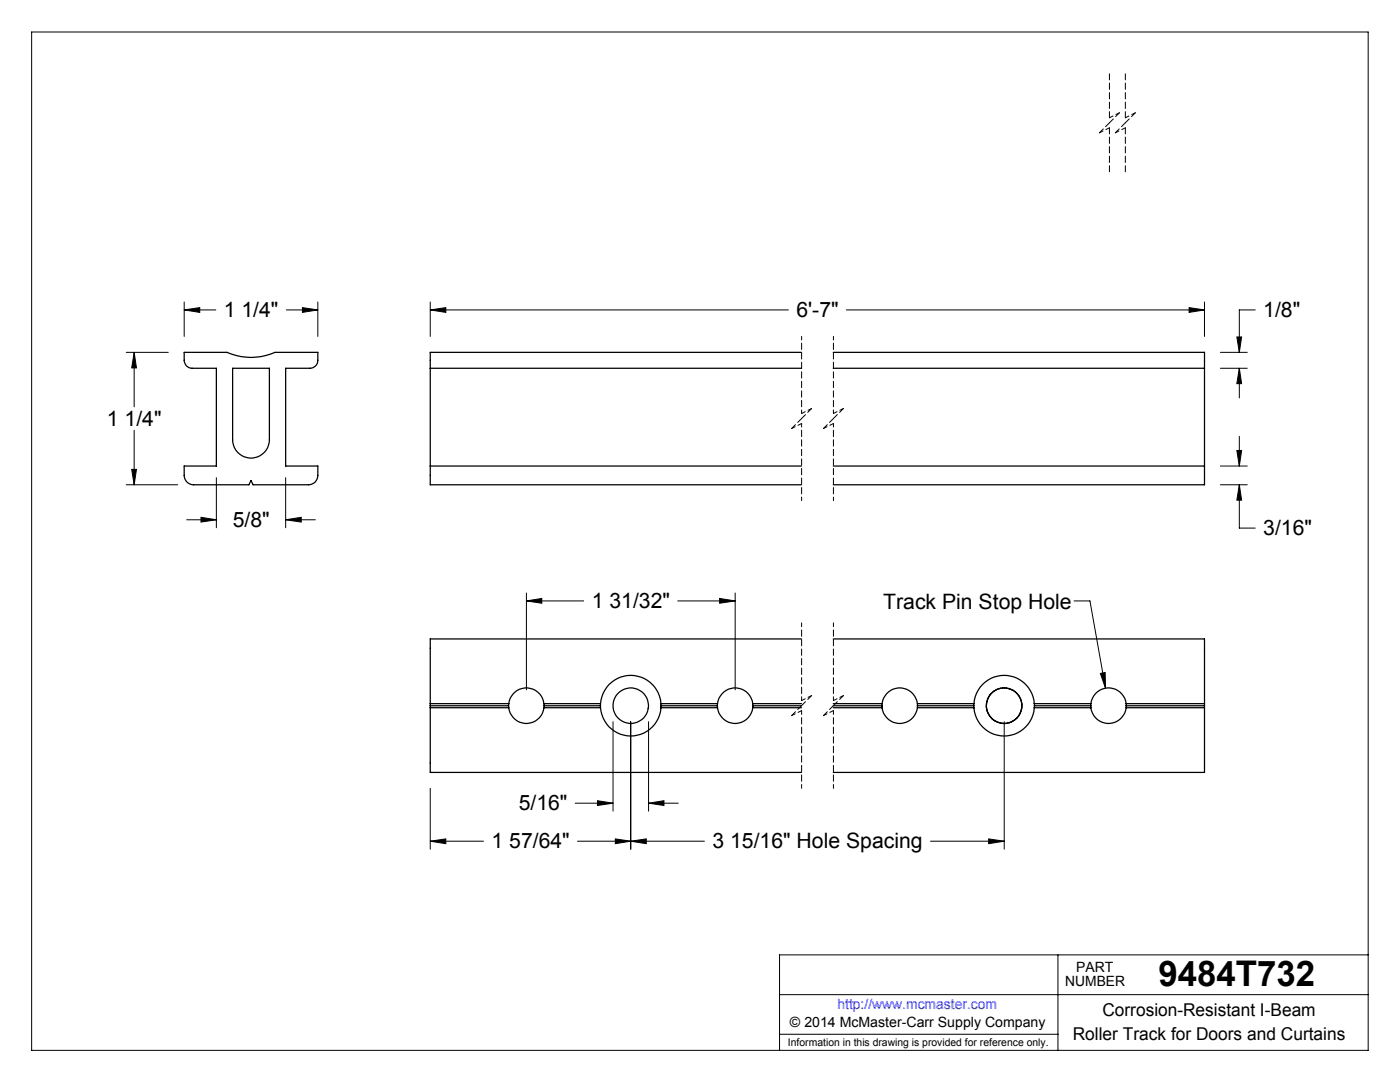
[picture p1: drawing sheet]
<svg xmlns="http://www.w3.org/2000/svg" width="279mm" height="216mm" viewBox="0 0 279 216" stroke-linecap="round" stroke-linejoin="round" font-family="sans-serif">
<g fill="none" stroke="#000" stroke-width=".2">
<path d="M6.3 6.4h266.7v203.2h-266.7zM25.2 70.3h8.4M26.8 70.3l.4 3.1h-.9zM26.8 70.3v10.9M36.8 61.8l3.1-.4v.9zM36.8 60.3v6.8M36.8 61.8h6.3M57.1 61.8h6.3M60.4 61.4l3 .4-3 .5zM63.4 60.3v6.8M85.9 61.8l3.1-.4v.9zM85.9 61.8h71.4"/>
<path d="M85.9 60.3v6.8M168.9 61.8h71.5M237.3 61.4l3.1 .4-3.1 .5zM240.4 60.3v6.8M243.6 70.3h5.3M243.6 73.5h5.3M246.8 67.2h1l-.5 3.1zM247.3 73.5l.5 3.1h-1zM247.3 73.5v5.9M250.5 61.8h-3.2v8.5M25.2 96.7h10.3M26.3 93.7h.9l-.4 3z"/>
<path d="M26.8 85.9v10.8M43.2 95.3v10M57 95.3v10M243.6 96.7h5.3M243.6 93h5.3M246.8 89.9h1l-.5 3.1zM247.3 96.7l.5 3.1h-1zM247.3 87.1v5.9M247.3 96.7v8.7h3.2M37.3 103.7h5.9M40.1 103.2l3.1 .5-3.1 .5zM57 103.7l3.1-.5v1z"/>
<path d="M57 103.7h5.9M105.1 119.9l3-.5v1zM105.1 119.9h11.4M105.1 118.3v19.4M135.3 119.9h11.4M143.6 119.4l3.1 .5-3.1 .5zM146.7 118.3v19.4M214.3 119.9h3.2l3.1 17.4M219.6 134.4l1-.2v3.1zM85.9 157.3v12.1M119.2 159.8l3.1 .5-3.1 .4zM122.3 144v17.9"/>
<path d="M125.9 144v25.4M129.4 144v17.9M200.4 144v25.4M85.9 167.9l3.1-.5v.9zM85.9 167.9h10.6M114.8 160.3h7.5M115.3 167.9h25.3M122.8 167.4l3.1 .5-3.1 .4zM125.9 167.9l3.1-.5v.9zM129.4 160.3l3.1-.5v.9zM129.4 160.3h6M185.7 167.9h14.7"/>
<path d="M197.3 167.4l3.1 .5-3.1 .4zM155.6 198.5h117.4M211.1 190.5v19.1M273 190.5h-117.4v19.1M155.6 206.4h55.5"/>
</g>
<path d="M160 67.1v15.4M166.3 67.1v15.4M160 84.5v15.4M166.3 84.5v15.4" fill="none" stroke="#000" stroke-width=".2" stroke-dasharray="1.3 .6" stroke-dashoffset=".6"/>
<g fill="none" stroke="#000" stroke-width=".2" stroke-dasharray="1.3 .6" stroke-dashoffset=".5">
<path d="M219.4 26.5l2-1M221.4 23.5l2-1M222.6 26.5l2-1M224.6 23.5l2-1M158 85.5l2-1M160 82.5l2-1M164.3 85.5l2-1M166.3 82.5l2-1M160 124.3v15.5M160 139.8l2-1M166.3 124.3v15.5M166.3 139.8l2-1"/>
<path d="M158 142.8l2-1M160 141.8v15.5M164.3 142.8l2-1M166.3 141.8v15.5"/>
</g>
<path d="M221.4 24.5l-2 2M223.4 22.5l-2 2M224.6 24.5l-2 2M226.6 22.5l-2 2M160 83.5l-2 2M162 81.5l-2 2M166.3 83.5l-2 2M168.3 81.5l-2 2M162 138.8l-2 2M168.3 138.8l-2 2M160 140.8l-2 2M166.3 140.8l-2 2" fill="none" stroke="#000" stroke-width=".2" stroke-dasharray="1.3 .6" stroke-dashoffset=".2"/>
<path d="M221.4 14.7v8.8M224.6 14.7v8.8M221.4 25.5v8.8M224.6 25.5v8.8" fill="none" stroke="#000" stroke-width=".2" stroke-dasharray="1.3 .6" stroke-dashoffset=".1"/>
<g fill="none" stroke="#000" stroke-width=".25">
<path d="M36.8 70.3h8.5a11.8 11.8 0 0 0 9.6 0h8.5v1.6a1.57 1.57 0 0 1-1.6 1.6h-4.8v19.5h6.4v1.9a1.81 1.81 0 0 1-1.8 1.8h-11.1l-.4-.8-.4 .8h-11.1a1.87 1.87 0 0 1-1.8-1.8v-1.9h6.4v-19.5h-4.9a1.57 1.57 0 0 1-1.5-1.6zM46.4 73.5h7.4v14.2a3.7 3.7 0 0 1-3.7 3.7 3.7 3.7 0 0 1-3.7-3.7zM85.9 73.5v23.2h74M85.9 73.5h74M159.9 70.3h-74v3.2M166.3 70.3h74.1v3.2M166.3 73.5h74.1M240.4 73.5v23.2h-74.1M85.9 93h74M166.3 93h74.1M159.9 127.5h-74v26.6h74M166.3 127.5h74.1v26.6h-74.1"/>
<path d="M85.9 141.2h15.6M85.9 140.8h15.6M85.9 140.4h15.6M101.5 140.8v.4M101.5 141.2a3.5 3.5 0 0 0 3.5 3.2 3.5 3.5 0 0 0 3.5-3.2M101.5 140.4v.4M101.5 140.4a3.5 3.5 0 0 1 3.5-3.1 3.5 3.5 0 0 1 3.5 3.1M108.5 140.4l.1 .4M108.5 141.2h11.3M108.5 140.4h11.3M108.6 140.8l-.1 .4M108.6 140.8h11.2"/>
<path d="M119.8 141.2a6 6 0 0 0 6.1 5.7 6 6 0 0 0 6-5.7M119.8 140.8v.4M119.8 140.4v.4M119.8 140.4a6 6 0 0 1 6.1-5.6 6 6 0 0 1 6 5.6M131.9 140.8v.4M131.9 140.4v.4M131.9 141.2h11.3M131.9 140.8h11.3M131.9 140.4h11.3M143.2 140.8v.4M143.2 141.2a3.5 3.5 0 0 0 3.5 3.2 3.5 3.5 0 0 0 3.5-3.2M143.2 140.4v.4"/>
<path d="M143.2 140.4a3.5 3.5 0 0 1 3.5-3.1 3.5 3.5 0 0 1 3.5 3.1M150.2 140.4v.4M150.2 141.2h9.7M150.2 140.4h9.7M150.2 140.8v.4M150.2 140.8h9.7M166.3 141.2h9.7M166.3 140.8h9.7M166.3 140.4h9.7M176 141.2a3.6 3.6 0 0 0 3.6 3.2 3.6 3.6 0 0 0 3.5-3.2M176 140.8v.4M176 140.4v.4"/>
<path d="M176 140.4a3.6 3.6 0 0 1 3.6-3.1 3.6 3.6 0 0 1 3.5 3.1M183.1 140.8v.4M183.1 140.4v.4M183.1 141.2h11.3M183.1 140.8h11.2M183.1 140.4h11.3M194.3 140.8l.1 .4M194.4 141.2a6 6 0 0 0 6 5.7 6 6 0 0 0 6-5.7M194.4 140.4l-.1 .4M194.4 140.4a6 6 0 0 1 6-5.6 6 6 0 0 1 6 5.6M206.4 140.4v.4M206.4 141.2h11.3"/>
<path d="M206.4 140.4h11.3M206.4 140.8v.4M206.4 140.8h11.3M217.7 141.2a3.6 3.6 0 0 0 3.5 3.2 3.6 3.6 0 0 0 3.6-3.2M217.7 140.8v.4M217.7 140.4v.4M217.7 140.4a3.6 3.6 0 0 1 3.5-3.1 3.6 3.6 0 0 1 3.6 3.1M224.8 140.8v.4M224.8 140.4v.4M224.8 141.2h15.6M224.8 140.8h15.6M224.8 140.4h15.6"/>
<circle cx="125.9" cy="140.8" r="3.5"/>
<circle cx="200.4" cy="140.8" r="3.5"/>
</g>
<g fill="#000">
<path d="M219.6 134.4l1-.2v3.1z"/>
<path d="M36.8 61.8l3.1-.4v.9zM60.4 61.4l3 .4-3 .5zM26.8 70.3l.4 3.1h-.9zM26.3 93.7h.9l-.4 3zM40.1 103.2l3.1 .5-3.1 .5zM57 103.7l3.1-.5v1zM85.9 61.8l3.1-.4v.9zM237.3 61.4l3.1 .4-3.1 .5zM247.3 73.5l.5 3.1h-1zM246.8 67.2h1l-.5 3.1zM246.8 89.9h1l-.5 3.1zM247.3 96.7l.5 3.1h-1zM122.8 167.4l3.1 .5-3.1 .4zM85.9 167.9l3.1-.5v.9zM119.2 159.8l3.1 .5-3.1 .4zM129.4 160.3l3.1-.5v.9zM143.6 119.4l3.1 .5-3.1 .5zM105.1 119.9l3-.5v1zM197.3 167.4l3.1 .5-3.1 .4zM125.9 167.9l3.1-.5v.9z"/>
</g>
<text font-size="7.1" x="231.2" y="196.8">9484T732</text>
<g font-size="4.2">
<text x="44.7" y="63.2">1 1/4&quot;</text>
<text x="159" y="63.2">6'-7&quot;</text>
<text x="252.1" y="63.2">1/8&quot;</text>
<text x="21.3" y="84.9">1 1/4&quot;</text>
<text x="46.4" y="105.1">5/8&quot;</text>
<text x="252.1" y="106.8">3/16&quot;</text>
<text x="118.1" y="121.3">1 31/32&quot;</text>
<text x="176.3" y="121.4">Track Pin Stop Hole</text>
<text x="103.5" y="161.6">5/16&quot;</text>
<text x="98.1" y="169.2">1 57/64&quot;</text>
<text x="142.2" y="169.2">3 15/16&quot; Hole Spacing</text>
</g>
<g font-size="3.5">
<text x="220" y="202.8">Corrosion-Resistant I-Beam</text>
<text x="214.1" y="207.5">Roller Track for Doors and Curtains</text>
</g>
<g font-size="2.8">
<text x="212.6" y="196.8">NUMBER</text>
<text x="214.8" y="194">PART</text>
<text x="157.7" y="205">© 2014 McMaster-Carr Supply Company</text>
</g>
<text font-size="2.8" fill="#00f" x="167.1" y="201.4">http://www.mcmaster.com</text>
<text font-size="2.1" x="157.3" y="208.6">Information in this drawing is provided for reference only.</text>
</svg>
